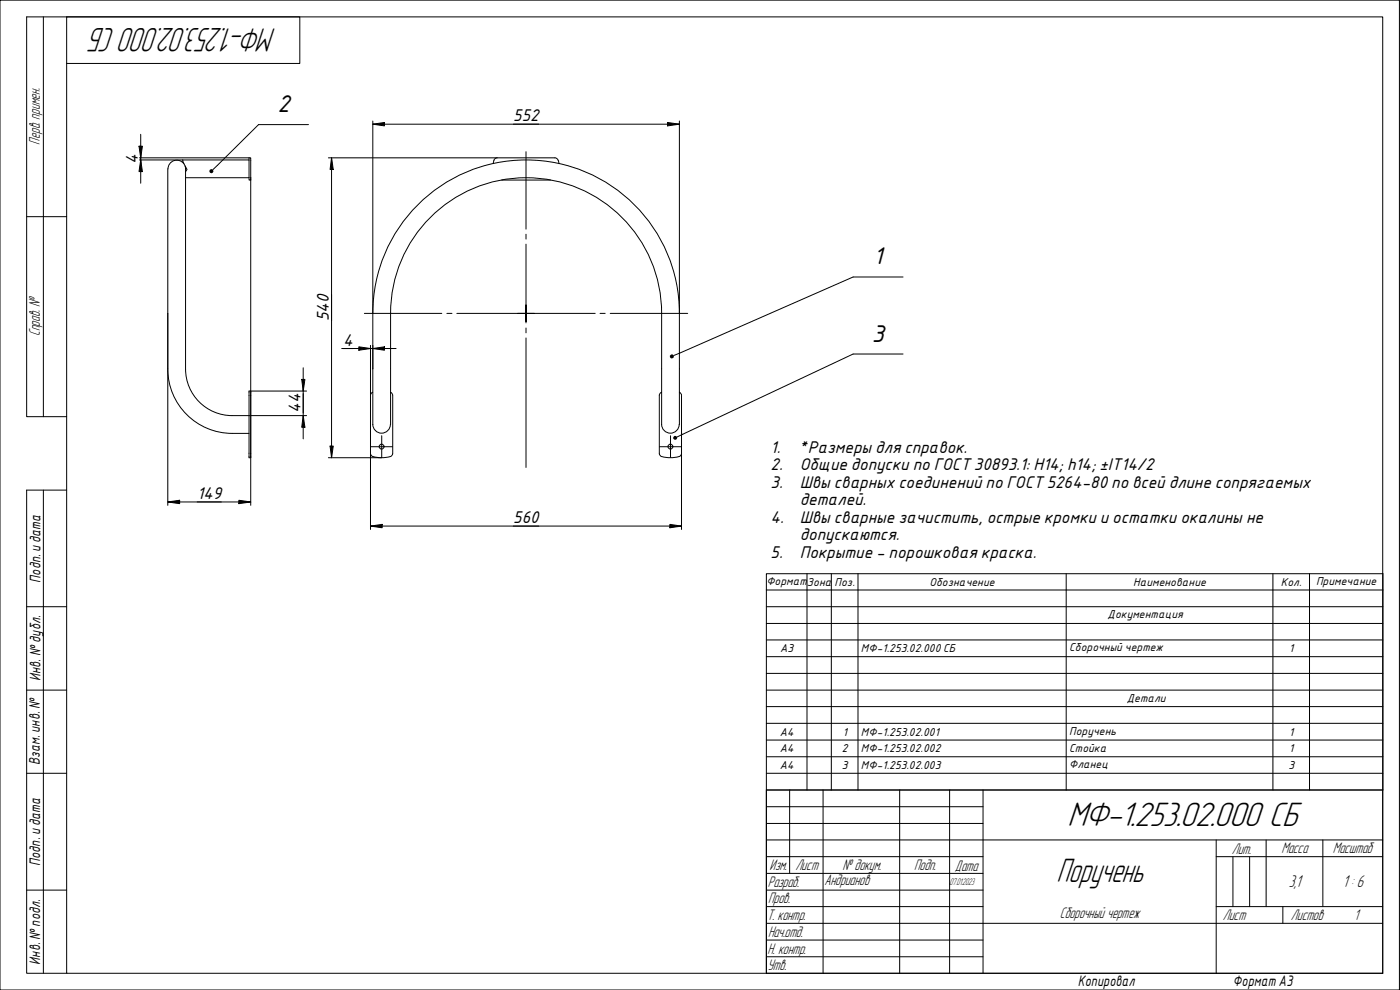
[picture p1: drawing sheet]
<svg xmlns="http://www.w3.org/2000/svg" width="420mm" height="297mm" viewBox="0 0 420 297" stroke-linecap="round" stroke-linejoin="round" font-family="sans-serif">
<g fill="none" stroke="#000" stroke-width=".3">
<path d="M0 0h420v297h-420zM13 5.1v119.9M20 5.1h395v286.9h-395zM20 19h70v-13.9h-82v119.9h12M92.6 37.4h-15l-13.7 13.5M111.9 37.3l3.5-.5v1zM111.9 36.3v57.6M111.9 37.3h92M200.3 36.8l3.6 .5-3.6 .5zM203.9 36.3v57.6M41.7 43.9h1l-.5 3.5zM41.8 47.4h32.9"/>
<path d="M41.8 48h32.9M42.2 48l.5 3.5h-1zM42.2 40.3v14.7M50.4 50.7v100.9M54.9 48v.4l1.2 2.4-.4 .7M55.2 49.1a2.64 2.64 0 0 0-3-.9 2.64 2.64 0 0 0-1.8 2.5M55.5 49.8l.2 .9M55.7 50.7v60a14 14 0 0 0 14 14h22.3M55.7 53.3h19M74.7 47.4h.5v104.2M74.7 47.4v6.6h.5M98.6 47.4h67.9l.6 .2 .4 .5"/>
<path d="M99.5 47.4l.5 3.4h-.9zM99.5 47.4v89.9M149.2 47.4a1.63 1.63 0 0 0-1.2 1.7M150.6 54h14.6M157.9 45.5v23.3M167.6 48.1l.2 1M8 65h12M157.9 73.3v20.7v-2.5M157.9 70.3v1.4M109.3 94h23.3M134.1 94h1.5M137.1 94h20.8h-2.5"/>
<path d="M157.9 96.5v-2.5v2.9M157.9 98.4v1.5M160.3 94h-2.4h20.7M180.1 94h1.5M183.1 94h23.3M271 83.1h-15l-53.8 23.6M50.4 110.7a19.3 19.3 0 0 0 19.3 19.3h5M90.6 113.8h.9l-.5 3.5zM91 110.3v21.4M92 117.3h-17.3v20h.5M102.6 104.6h16.3M107.7 104.1l3.5 .5-3.5 .5z"/>
<path d="M111.2 103.6v55.3M111.8 117.7l-.4 .4-.2 .5M111.9 104.6l3.5-.5v1zM117.2 117.7l.5 .4 .2 .5M117.9 118.7l-.1 17.7a1.4 1.4 0 0 1-1.4 .8 7.4 7.4 0 0 1-5-.6l-.2-.6M157.9 101.4v38.9M197.9 118.7v17.7a1.39 1.39 0 0 0 1.4 .8 7.4 7.4 0 0 0 5-.6l.2-.6M198.5 117.7l-.5 .4-.1 .5M203.9 117.7l.5 .4 .1 .5M204.5 118.7v40.2M271 106.2h-15l-52.8 24.9M91 124.7l.5 3.5h-.9z"/>
<path d="M99.1 133.8h.9l-.5 3.5zM111.3 134h6.5M111.9 127.3a2.64 2.64 0 0 0 2.6 2.7 2.64 2.64 0 0 0 2.7-2.7M111.9 127.4v-33.4a46 46 0 0 1 46-46 46 46 0 0 1 46 46v33.4M114.6 130.7v6.6h-16M117.2 127.4v-33.4a40.7 40.7 0 0 1 40.7-40.7 40.7 40.7 0 0 1 40.7 40.7v33.4M197.9 134h6.6M198.6 127.3a2.64 2.64 0 0 0 2.6 2.7 2.64 2.64 0 0 0 2.6-2.7M201.2 130.7v6.6M13 147.1v144.9M20 147.1h-12v144.9h12M50.4 150.6l3.5-.5v1z"/>
<path d="M50.4 150.6h24.8M71.7 150.1l3.5 .5-3.5 .5zM111.2 157.8l3.5-.5v1.1zM111.2 157.8h93.3M201 157.3l3.5 .5-3.5 .6zM230 172.1h185v64.9h-185zM230 177h185M242.2 172.1v64.9M249.5 172.1v64.9M257.5 172.1v64.9M320 172.1v64.9M382 172.1v64.9"/>
<path d="M393 172.1v64.9M8 182h12M230 182h185M230 187.1h185M230 192h185M230 197h185M8 207.1h12M230 207.1h185M230 202h185M230 212h185M230 217h185M8 232h12"/>
<path d="M230 237h185v55h-185zM230 232h185M230 222h185M230 227.1h185M237 237v25.1M247 237v55M270 237v55M285 237v55M295 237v55M230 257h65M230 252h185M230 242h65"/>
<path d="M230 247.1h65M365 257h50M365 252v40M370 257v15M375 257v15M380 252v20M397 252v20M8 267.1h12M230 272h65M230 277h185M230 262.1h65M230 267.1h65"/>
<path d="M365 272h50M385 272v5M230 282.1h65M230 287.1h65"/>
<circle cx="114.5" cy="134" r=".73"/>
<circle cx="201.2" cy="134" r=".73"/>
</g>
<g fill="#000">
<path d="M111.9 37.3l3.5-.5v1z" fill-rule="evenodd"/>
<path d="M200.3 36.8l3.6 .5-3.6 .5z" fill-rule="evenodd"/>
<path d="M41.7 43.9h1l-.5 3.5z" fill-rule="evenodd"/>
<path d="M42.2 48l.5 3.5h-1z" fill-rule="evenodd"/>
<path d="M99.5 47.4l.5 3.4h-.9z" fill-rule="evenodd"/>
<path d="M90.6 113.8h.9l-.5 3.5z" fill-rule="evenodd"/>
<path d="M107.7 104.1l3.5 .5-3.5 .5z" fill-rule="evenodd"/>
<path d="M111.9 104.6l3.5-.5v1z" fill-rule="evenodd"/>
<path d="M201 106.7l.4-.4h.5l.3 .4v.5l-.8 .4-.4-.4z" fill-rule="evenodd"/>
<path d="M91 124.7l.5 3.5h-.9z" fill-rule="evenodd"/>
<path d="M99.1 133.8h.9l-.5 3.5z" fill-rule="evenodd"/>
<path d="M202.4 130.8h.4l.4 .3v.5l-.3 .3h-.5l-.3-.3v-.4z" fill-rule="evenodd"/>
<path d="M50.4 150.6l3.5-.5v1z" fill-rule="evenodd"/>
<path d="M71.7 150.1l3.5 .5-3.5 .5z" fill-rule="evenodd"/>
<path d="M111.2 157.8l3.5-.5v1.1z" fill-rule="evenodd"/>
<path d="M201 157.3l3.5 .5-3.5 .6z" fill-rule="evenodd"/>
<circle cx="63.4" cy="51.4" r=".63"/>
</g>
<g font-size="10.7">
<text x="82.9" y="8.5" transform="rotate(180 82.9 8.5)">МФ-1.253.02.000 СБ</text>
<text x="320.4" y="248">МФ-1.253.02.000 СБ</text>
<text x="317.1" y="264.5">Поручень</text>
</g>
<g font-size="7">
<text x="83.3" y="33.6">2</text>
<text x="262.2" y="79.3">1</text>
<text x="261.7" y="102.5">3</text>
</g>
<g font-size="5.4">
<text x="386.8" y="266">3,1</text>
<text x="403" y="266.2">1 : 6</text>
</g>
<g font-size="4.9">
<text x="154.1" y="36.4">552</text>
<text x="41.4" y="49.1" transform="rotate(-90 41.4 49.1)">4</text>
<text x="98.7" y="96.3" transform="rotate(-90 98.7 96.3)">540</text>
<text x="103" y="103.7">4</text>
<text x="90.2" y="123.9" transform="rotate(-90 90.2 123.9)">44</text>
<text x="231.3" y="135.9">1.</text>
<text x="240" y="135.9">*Размеры для справок.</text>
<text x="231.3" y="141.1">2.</text>
<text x="240" y="141.1">Общие допуски по ГОСТ30893.1: Н14; h14; ±IT14/2</text>
<text x="59.2" y="149.7">149</text>
<text x="231.3" y="146.4">3.</text>
<text x="240" y="146.4">Швы сварных соединений по ГОСТ5264-80 по всей длине сопрягаемых</text>
<text x="240" y="151.6">деталей.</text>
<text x="154.1" y="157">560</text>
<text x="231.3" y="156.9">4.</text>
<text x="240" y="156.9">Швы сварные зачистить, острые кромки и остатки окалины не</text>
<text x="231.3" y="167.4">5.</text>
<text x="240" y="167.4">Покрытие - порошковая краска.</text>
<text x="240" y="162.1">допускаются.</text>
</g>
<g font-size="4.8">
<text x="11.9" y="43.4" transform="rotate(-90 11.9 43.4)">Перв. примен.</text>
<text x="12" y="100.9" transform="rotate(-90 12 100.9)">Справ. №</text>
<text x="369.7" y="256.1">Лит.</text>
<text x="384.6" y="256.1">Масса</text>
<text x="400" y="256.1">Масштаб</text>
<text x="230.9" y="261.1">Изм.</text>
<text x="238.7" y="261.1">Лист</text>
<text x="252.9" y="261">№ докум.</text>
<text x="274.4" y="261.2">Подп.</text>
<text x="286.6" y="261.3">Дата</text>
<text x="230.4" y="266.2">Разраб.</text>
<text x="247.4" y="265.7">Андрианов</text>
<text x="230.6" y="271.1">Пров.</text>
<text x="318.1" y="275.6">Сборочный чертеж</text>
<text x="230.3" y="276.1">Т. контр.</text>
<text x="230.5" y="281.1">Нач.отд.</text>
<text x="367" y="276.1">Лист</text>
<text x="387.4" y="276.1">Листов</text>
<text x="406.4" y="276">1</text>
<text x="230.4" y="286.1">Н. контр.</text>
<text x="230.3" y="291.1">Утв.</text>
</g>
<g font-size="4.4">
<text x="12.2" y="174.8" transform="rotate(-90 12.2 174.8)">Подп. идата</text>
<text x="12.2" y="204.3" transform="rotate(-90 12.2 204.3)">Инв. №дубл.</text>
<text x="12" y="229.5" transform="rotate(-90 12 229.5)">Взам. инв. №</text>
<text x="12.1" y="259.8" transform="rotate(-90 12.1 259.8)">Подп. идата</text>
<text x="12.1" y="289.4" transform="rotate(-90 12.1 289.4)">Инв. №подл.</text>
<text x="323.5" y="295.8">Копировал</text>
<text x="370" y="295.7">Формат A3</text>
</g>
<g font-size="3.3">
<text x="230" y="175.4">ФорматЗона</text>
<text x="250.4" y="175.8">Поз.</text>
<text x="279" y="175.8">Обозначение</text>
<text x="340" y="175.8">Наименование</text>
<text x="384.4" y="175.8">Кол.</text>
<text x="395" y="175.4">Примечание</text>
<text x="332.4" y="185.4">Документация</text>
<text x="234.1" y="195.8">А3</text>
<text x="258.4" y="195.8">МФ-1.253.02.000 СБ</text>
<text x="320.9" y="195.4">Сборочный чертеж</text>
<text x="386.9" y="195.8">1</text>
<text x="338.1" y="210.6">Детали</text>
<text x="234" y="220.7">А4</text>
<text x="252.9" y="220.7">1</text>
<text x="258.4" y="220.7">МФ-1.253.02.001</text>
<text x="320.9" y="220.4">Поручень</text>
<text x="386.9" y="220.7">1</text>
<text x="234" y="225.7">А4</text>
<text x="252.7" y="225.7">2</text>
<text x="258.4" y="225.7">МФ-1.253.02.002</text>
<text x="320.9" y="225.7">Стойка</text>
<text x="386.9" y="225.7">1</text>
<text x="234" y="230.7">А4</text>
<text x="252.7" y="230.7">3</text>
<text x="258.4" y="230.7">МФ-1.253.02.003</text>
<text x="320.9" y="230.6">Фланец</text>
<text x="386.7" y="230.7">3</text>
</g>
<text font-size="3" x="285" y="265.5">07.01.2023</text>
</svg>
